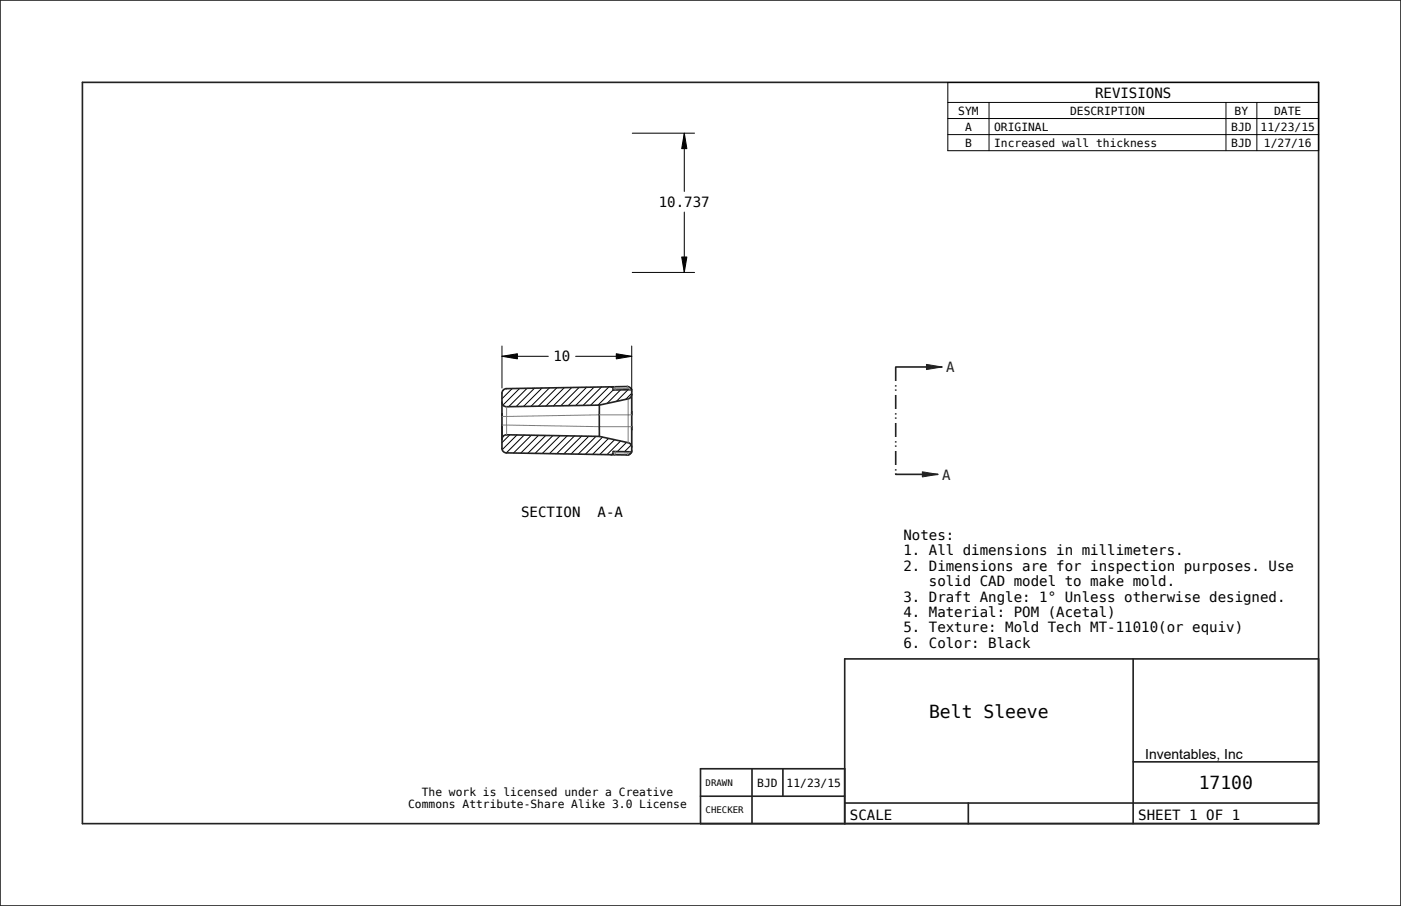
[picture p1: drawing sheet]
<svg xmlns="http://www.w3.org/2000/svg" width="432mm" height="279mm" viewBox="0 0 432 279" stroke-linecap="round" stroke-linejoin="round" font-family="sans-serif">
<path d="M276.1 113.2v33.1" fill="none" stroke="#222" stroke-width=".51" stroke-dasharray="4.3 1.3 .4 .9 .4 1.3" stroke-linecap="butt"/>
<path d="M276.1 113.2h14.2" fill="none" stroke="#222" stroke-width=".51"/>
<path d="M285.5 112.4l4.8 .8-4.8 .8z" fill="#222"/>
<path d="M285.5 112.4l4.8 .8-4.8 .8z" fill="none" stroke="#222" stroke-width=".31"/>
<path d="M276.1 146.3h12.9" fill="none" stroke="#222" stroke-width=".51"/>
<path d="M284.3 145.5l4.7 .8-4.7 .8z" fill="#222"/>
<path d="M284.3 145.5l4.7 .8-4.7 .8z" fill="none" stroke="#222" stroke-width=".31"/>
<g fill="none" stroke="#000" stroke-width=".31">
<path d="M292.1 25.4h114.3v21.1h-114.3zM292.1 31.6h114.3M292.1 36.6h114.3M304.8 31.6v14.9M377.9 31.6v14.9M387.4 31.6v14.9M194.9 41.1h19.2M210.9 41.1l.8 4.7h-1.6zM210.9 41.1v17.9M292.1 41.5h114.3M210.1 79.3h1.6l-.8 4.7zM210.9 65.4v18.6"/>
<path d="M194.9 84h19.2M154.7 109.9l4.8-.8v1.6zM154.7 106.7v13M154.7 109.9h14.3M157.9 119.8l-3.2 3.2M160.2 119.8l-5.2 5.1M162.5 119.7l-5.7 5.7M164.8 119.7l-5.7 5.7M167 119.7l-5.6 5.6M169.3 119.6l-5.6 5.7M171.6 119.6l-5.6 5.7M173.9 119.5l-5.7 5.7"/>
<path d="M176.2 119.5l-5.7 5.7M177.4 109.9h17.3M178.5 119.5l-5.7 5.6M180.8 119.4l-5.7 5.7M183.1 119.4l-5.7 5.7M185.4 119.3l-5.7 5.7M187.7 119.3l-5.7 5.7M189.9 109.1l4.8 .8-4.8 .8zM194.7 106.7v13.3M155.4 120.1l-.5 .4M157.1 134.1l-2.4 2.4M159.3 134.1l-4.5 4.6"/>
<path d="M161.5 134.2l-5.4 5.5M163.8 134.2l-5.5 5.5M166 134.3l-5.5 5.4M168.2 134.3l-5.5 5.5M170.4 134.3l-5.5 5.5M172.6 134.4l-5.5 5.5M174.8 134.4l-5.4 5.5M177.1 134.4l-5.5 5.5M179.3 134.5l-5.5 5.5M181.5 134.5l-5.5 5.5M183.7 134.6l-5.5 5.4M185.7 134.8l-5.3 5.3"/>
<path d="M187.6 135.2l-5 4.9M189 120.3l-4.7 4.6M189.4 135.6l-4.5 4.6M191.3 120.2l-4.2 4.2M191.3 136l-4.2 4.2M193.1 136.4l-2.8 2.9M193.6 120.2l-3.6 3.6M194.5 137.2l-2 2.1M194.7 121.3l-1.9 1.9"/>
</g>
<g fill="none" stroke="#222" stroke-width=".51">
<path d="M0 0h431.8v279.4h-431.8zM25.4 25.4h381v228.6h-381zM188.4 119.3l.5 .3 .1 .7 5.6-.1M193.3 119.2l1 .4 .3 .6M193.3 119.2h.1M193.3 119.2l-37.2 .7a1.4 1.4 0 0 0-1.4 1.4v17a1.4 1.4 0 0 0 1.4 1.4l32.3 .5M154.7 124a1.4 1.4 0 0 0 1.4 1.4l28.6-.5M184.7 134.6l8.9 1.9 .7 .4a2.86 2.86 0 0 1 .3 2.4M184.7 134.6l-28.6-.5a1.4 1.4 0 0 0-1.4 1.4M184.7 124.9v9.7M194.6 139.4l-.5 .6-.8 .3M194.6 120.1h.1"/>
<path d="M194.6 139.4h.1M194.6 120.1v.1M194.6 139.3v.1M194.6 139.3l-5.6-.1-.1 .7-.5 .3M194.6 139.3l-.3 .6-1 .4M194.6 120.2l.1 17.5M194.7 121.6l-.2 .8-.9 .6-8.9 1.9M188.4 140.2l4.9 .1M349.2 203.2v50.8M406.4 203.2h-146.1l.1 50.8M231.8 237.1v16.9M241.3 237.1v8.4"/>
<path d="M260.4 237.1h-44.5v16.9M349.2 234.9h57.2M215.9 245.5h44.5M260.3 247.6h146.1M298.4 247.6v6.4"/>
</g>
<g fill="none" stroke="#7d7d7d" stroke-width=".31">
<path d="M189.4 119.3l.2 .6M189.6 119.9h-.6M189.6 119.9v.4M193.3 119.2l.2 .6M193.5 119.8l.7 .4M193.5 119.8l-3.9 .1M154.7 128.4h1.4M154.7 131.1h1.4M156.1 131.1v3M156.1 125.4v3M156.1 131.1l37.5 .5M156.1 128.4v2.7"/>
<path d="M189 139.6h.6M189.6 139.6l-.2 .6M189.6 139.6l3.9 .1M189.6 139.2v.4M193.5 139.7l-.2 .6M193.6 131.6v4.9M193.6 127.9h1.1M193.6 123v4.9M193.6 127.9l-37.5 .5M193.6 127.9v3.7M194.2 139.3l-.7 .4M194.7 131.6h-1.1"/>
</g>
<path d="M210.9 41.1l.8 4.7h-1.6zM210.1 79.3h1.6l-.8 4.7zM154.7 109.9l4.8-.8v1.6zM189.9 109.1l4.8 .8-4.8 .8z" fill="#000"/>
<g font-size="5.6">
<text x="286.4" y="221.4">Belt Sleeve</text>
<text x="369.4" y="243.3">17100</text>
</g>
<g font-size="4.3">
<text x="337.5" y="30.1">REVISIONS</text>
<text x="203" y="63.8">10.737</text>
<text x="170.6" y="111.5">10</text>
<text x="160.6" y="159.4">SECTION</text>
<text x="184.2" y="159.4">A-A</text>
<text x="278.4" y="166.5">Notes:</text>
<text x="278.4" y="171.2">1. All dimensions in millimeters.</text>
<text x="278.4" y="176">2. Dimensions are for inspection purposes. Use</text>
<text x="278.4" y="185.5">3. Draft Angle: 1° Unless otherwise designed.</text>
<text x="286.3" y="180.8">solid CAD model to make mold.</text>
<text x="278.4" y="190.3">4. Material: POM (Acetal)</text>
<text x="278.4" y="195.1">5. Texture: Mold Tech MT-11010(or equiv)</text>
<text x="278.4" y="199.8">6. Color: Black</text>
<text x="353" y="234.2">Inventables, Inc</text>
<text x="261.9" y="252.8">SCALE</text>
<text x="350.8" y="252.8">SHEET 1 OF 1</text>
</g>
<g font-size="4.3" fill="#222">
<text x="291.6" y="114.8">A</text>
<text x="290.4" y="147.9">A</text>
</g>
<g font-size="3.5">
<text x="295.3" y="35.3">SYM</text>
<text x="329.8" y="35.3">DESCRIPTION</text>
<text x="380.5" y="35.3">BY</text>
<text x="392.7" y="35.3">DATE</text>
<text x="297.4" y="40.3">A</text>
<text x="306.4" y="40.3">ORIGINAL</text>
<text x="379.5" y="40.3">BJD</text>
<text x="388.5" y="40.3">11/23/15</text>
<text x="297.4" y="45.3">B</text>
<text x="306.4" y="45.3">Increased wall thickness</text>
<text x="379.5" y="45.3">BJD</text>
<text x="389.6" y="45.3">1/27/16</text>
<text x="130" y="245.3">The work is licensed under a Creative</text>
<text x="233.4" y="242.6">BJD</text>
<text x="242.4" y="242.6">11/23/15</text>
<text x="125.8" y="249.1">Commons Attribute-Share Alike 3.0 License</text>
</g>
<g font-size="2.8">
<text x="217.5" y="242.3">DRAWN</text>
<text x="217.5" y="250.8">CHECKER</text>
</g>
</svg>
